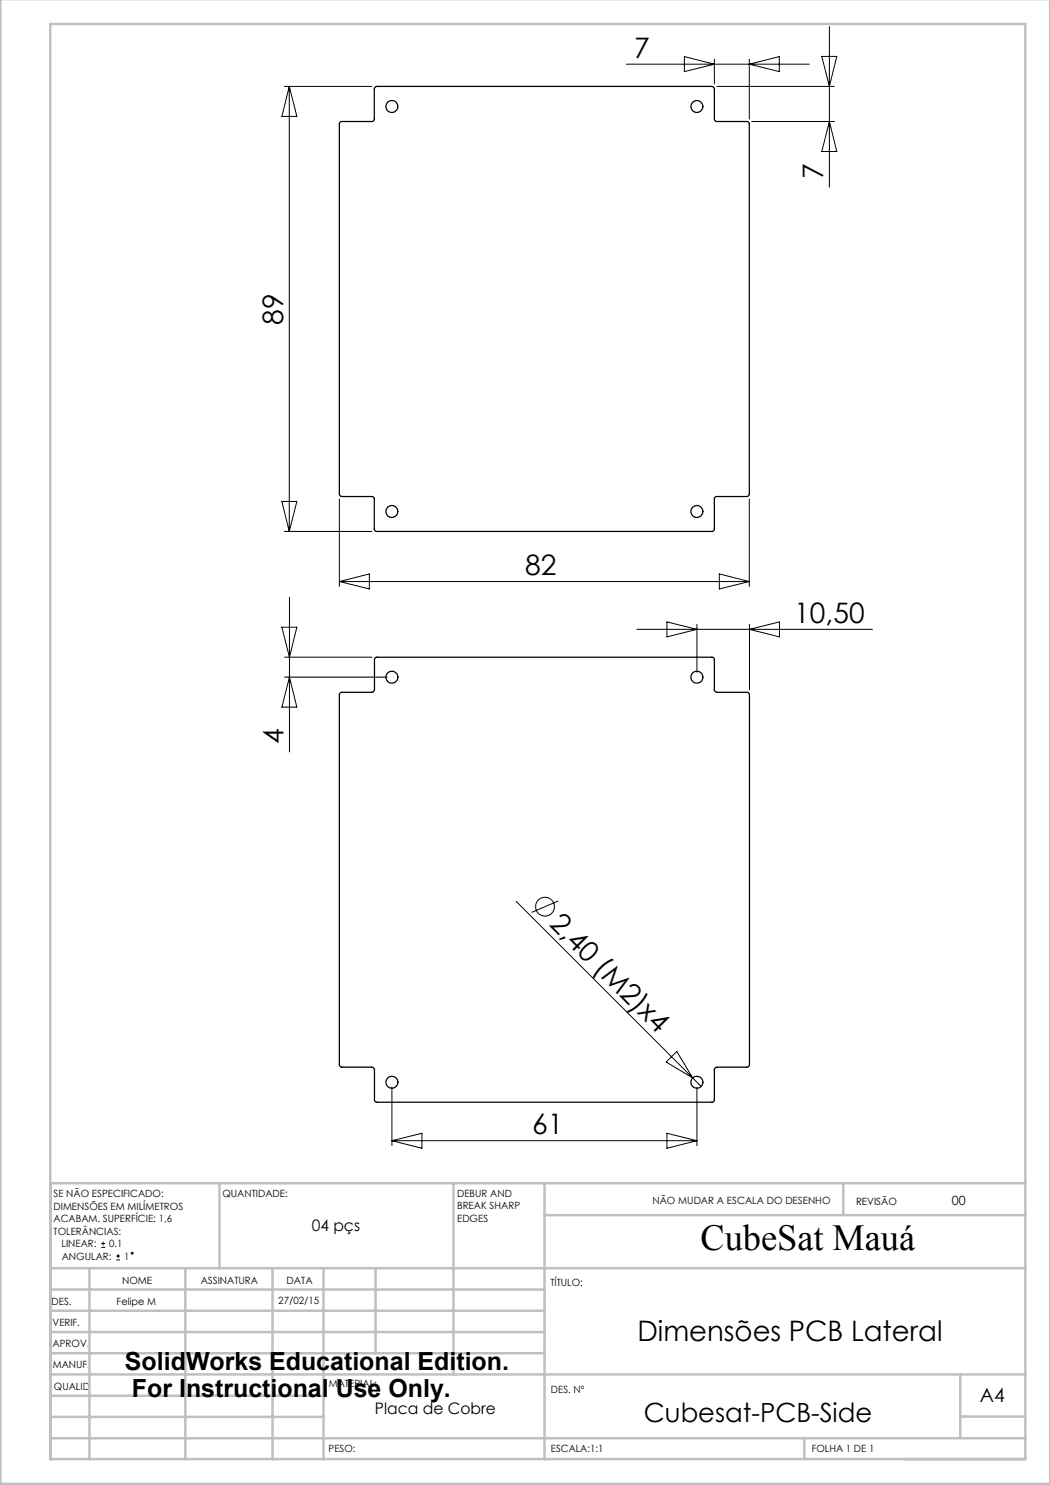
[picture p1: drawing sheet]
<svg xmlns="http://www.w3.org/2000/svg" width="210mm" height="297mm" viewBox="0 0 210 297" stroke-linecap="round" stroke-linejoin="round" font-family="sans-serif">
<g fill="none" stroke="#000" stroke-width=".2">
<path d="M56.9 17.3h17.5M57.9 17.3v89M57.9 17.3l1.5 6h-3zM125.3 12.8h36.6M136.9 11.3l6 1.5-6 1.5zM142.9 11.8v5M143.4 17.3h23.5M149.9 11.8v12M149.9 12.8l6-1.5v3zM164.4 11.3h3l-1.5 6zM165.9 5.3v32.1M150.4 24.3h16.5"/>
<path d="M165.9 24.3l1.5 6h-3zM67.9 99.8v17.5M149.9 99.8v17.5M56.4 100.3h3l-1.5 6zM56.9 106.3h17.5M57.9 119.4v31M67.9 116.3h82M67.9 116.3l6-1.5v3zM143.9 114.8l6 1.5-6 1.5zM56.4 125.4h3l-1.5 6zM56.9 135.4h20.5M56.9 131.4h17.5"/>
<path d="M57.9 135.4l1.5 6h-3zM127.4 125.9h47.1M133.4 124.4l6 1.5-6 1.5zM139.4 124.9v9.5M149.9 124.9v13.1M149.9 125.9l6-1.5v3zM103.2 180.3l35.3 35.3M111.7 180.2l-5.4 2.3M78.4 217.4v11.7M133.2 212.4l2.2-2.1 3.1 5.3zM138.5 215.6l1.7 1.7M139.4 217.4v11.7"/>
<path d="M78.4 228.1h61M78.4 228.1l6-1.4v3zM133.4 226.7l6 1.4-6 1.6zM20.2 249.5h.8M20.2 248.7h.8M20.6 248.4v.7M23.2 252h.8M23.2 251.2h.8M23.6 250.8v.8"/>
<circle cx="109" cy="181.3" r="1.89"/>
<circle cx="26.4" cy="250.6" r=".19"/>
</g>
<g fill="none" stroke="#c0c0c0" stroke-width=".5">
<path d="M.1 -.1v296.9h209.9v-296.9M10.1 4.8h195v287h-195zM43.9 236.6v17M90.7 236.6v38.3M108.9 236.6v55.3M168.7 236.6v6.3M205.1 236.6h-195v55.3M10.1 253.6h195M10.1 257.9h98.8M17.9 253.6v38.3M37.1 253.6v38.3M54.5 253.6v38.3"/>
<path d="M64.7 253.6v38.3M75.1 253.6v17M108.9 243h96.2M10.1 270.6h98.8M10.1 266.4h98.8M10.1 262.1h98.8M10.1 279.1h54.6M10.1 274.9h195M192.1 274.8v12.7M10.1 287.7h195M10.1 283.4h54.6M160.9 287.5v4.3"/>
<path d="M192.1 283.3h13"/>
</g>
<g fill="none" stroke="#000" stroke-width=".25">
<path d="M67.9 24.5l.4-.2h6.2l.2-.1 .2-.3v-6.2l.5-.4h67l.3 .2 .2 .2v6.2l.1 .3 .3 .1h6.2l.4 .4v74.2l-.2 .3-.3 .1-6.3 .1-.2 .3v6.2l-.4 .4h-67.2l-.3-.2-.1-.2-.1-6.4-.3-.2h-6.1l-.4-.1-.1-.3zM75 131.6l.3-.2h67.2l.4 .4v6.2l.2 .4 .3 .1h6.1l.4 .2v74.2v.2l-.4 .3h-6.1l-.4 .2-.1 .3v6.2l-.2 .3h-67.4l-.4-.3v-6.1l-.3-.5-.2-.1h-6.1l-.3-.1-.1-.3v-74.2l.4-.3h6.1l.5-.4v-6.3z"/>
<circle cx="78.4" cy="21.3" r="1.2"/>
<circle cx="139.4" cy="21.3" r="1.2"/>
<circle cx="78.4" cy="102.3" r="1.2"/>
<circle cx="139.4" cy="102.3" r="1.2"/>
<circle cx="78.4" cy="135.4" r="1.2"/>
<circle cx="139.4" cy="135.4" r="1.2"/>
<circle cx="78.4" cy="216.4" r="1.21"/>
<circle cx="139.4" cy="216.4" r="1.21"/>
</g>
<text font-size="7.3" x="140.1" y="249.9">CubeSat Mauá</text>
<g font-size="5.6">
<text x="126.9" y="11.6">7</text>
<text x="164.7" y="35.8" transform="rotate(-90 164.7 35.8)">7</text>
<text x="56.7" y="64.9" transform="rotate(-90 56.7 64.9)">89</text>
<text x="105" y="115.1">82</text>
<text x="158.9" y="124.6">10,50</text>
<text x="56.7" y="148.8" transform="rotate(-90 56.7 148.8)">4</text>
<text x="109.7" y="185" transform="rotate(45 109.7 185)">2,40 (M2)x4</text>
<text x="106.4" y="226.9">61</text>
<text x="127.5" y="268.3">Dimensões PCB Lateral</text>
</g>
<text font-size="5.3" x="128.8" y="284.3">Cubesat-PCB-Side</text>
<g font-size="5">
<text x="25" y="274">SolidWorks Educational Edition.</text>
<text x="26.4" y="279.5">For Instructional Use Only.</text>
</g>
<text font-size="3.9" x="196" y="280.4">A4</text>
<g font-size="3.2">
<text x="62.3" y="246.3">04 pçs</text>
<text x="75" y="282.8">Placa de Cobre</text>
</g>
<text font-size="2.5" x="190.4" y="240.9">00</text>
<g font-size="2">
<text x="10.7" y="239.5">SE NÃO ESPECIFICADO:</text>
<text x="44.5" y="239.5">QUANTIDADE:</text>
<text x="91.4" y="239.4">DEBUR AND</text>
<text x="10.7" y="242">DIMENSÕES EM MILÍMETROS</text>
<text x="10.7" y="244.5">ACABAM. SUPERFÍCIE: 1,6</text>
<text x="91.4" y="241.9">BREAK SHARP</text>
<text x="91.4" y="244.4">EDGES</text>
<text x="130.5" y="240.8">NÃO MUDAR A ESCALA DO DESENHO</text>
<text x="171.2" y="241">REVISÃO</text>
<text x="10.7" y="247">TOLERÂNCIAS:</text>
<text x="12.3" y="249.5">LINEAR:</text>
<text x="12.3" y="252">ANGULAR:</text>
<text x="21.8" y="249.5">0.1</text>
<text x="24.8" y="252">1</text>
<text x="24.4" y="256.9">NOME</text>
<text x="40.1" y="256.8">ASSINATURA</text>
<text x="57.3" y="256.8">DATA</text>
<text x="110.1" y="257.1">TÍTULO:</text>
<text x="10.3" y="260.9">DES.</text>
<text x="23.3" y="261">Felipe M</text>
<text x="55.7" y="260.8">27/02/15</text>
<text x="10.5" y="269.3">APROV.</text>
<text x="10.5" y="265.2">VERIF.</text>
<text x="10.6" y="273.6">MANUF.</text>
<text x="10.8" y="278">QUALID</text>
<text x="65.8" y="277.4">MATERIAL:</text>
<text x="110.2" y="278.5">DES. Nº</text>
<text x="65.7" y="290.4">PESO:</text>
<text x="110.2" y="290.5">ESCALA:1:1</text>
<text x="162.4" y="290.4">FOLHA 1 DE 1</text>
</g>
</svg>
